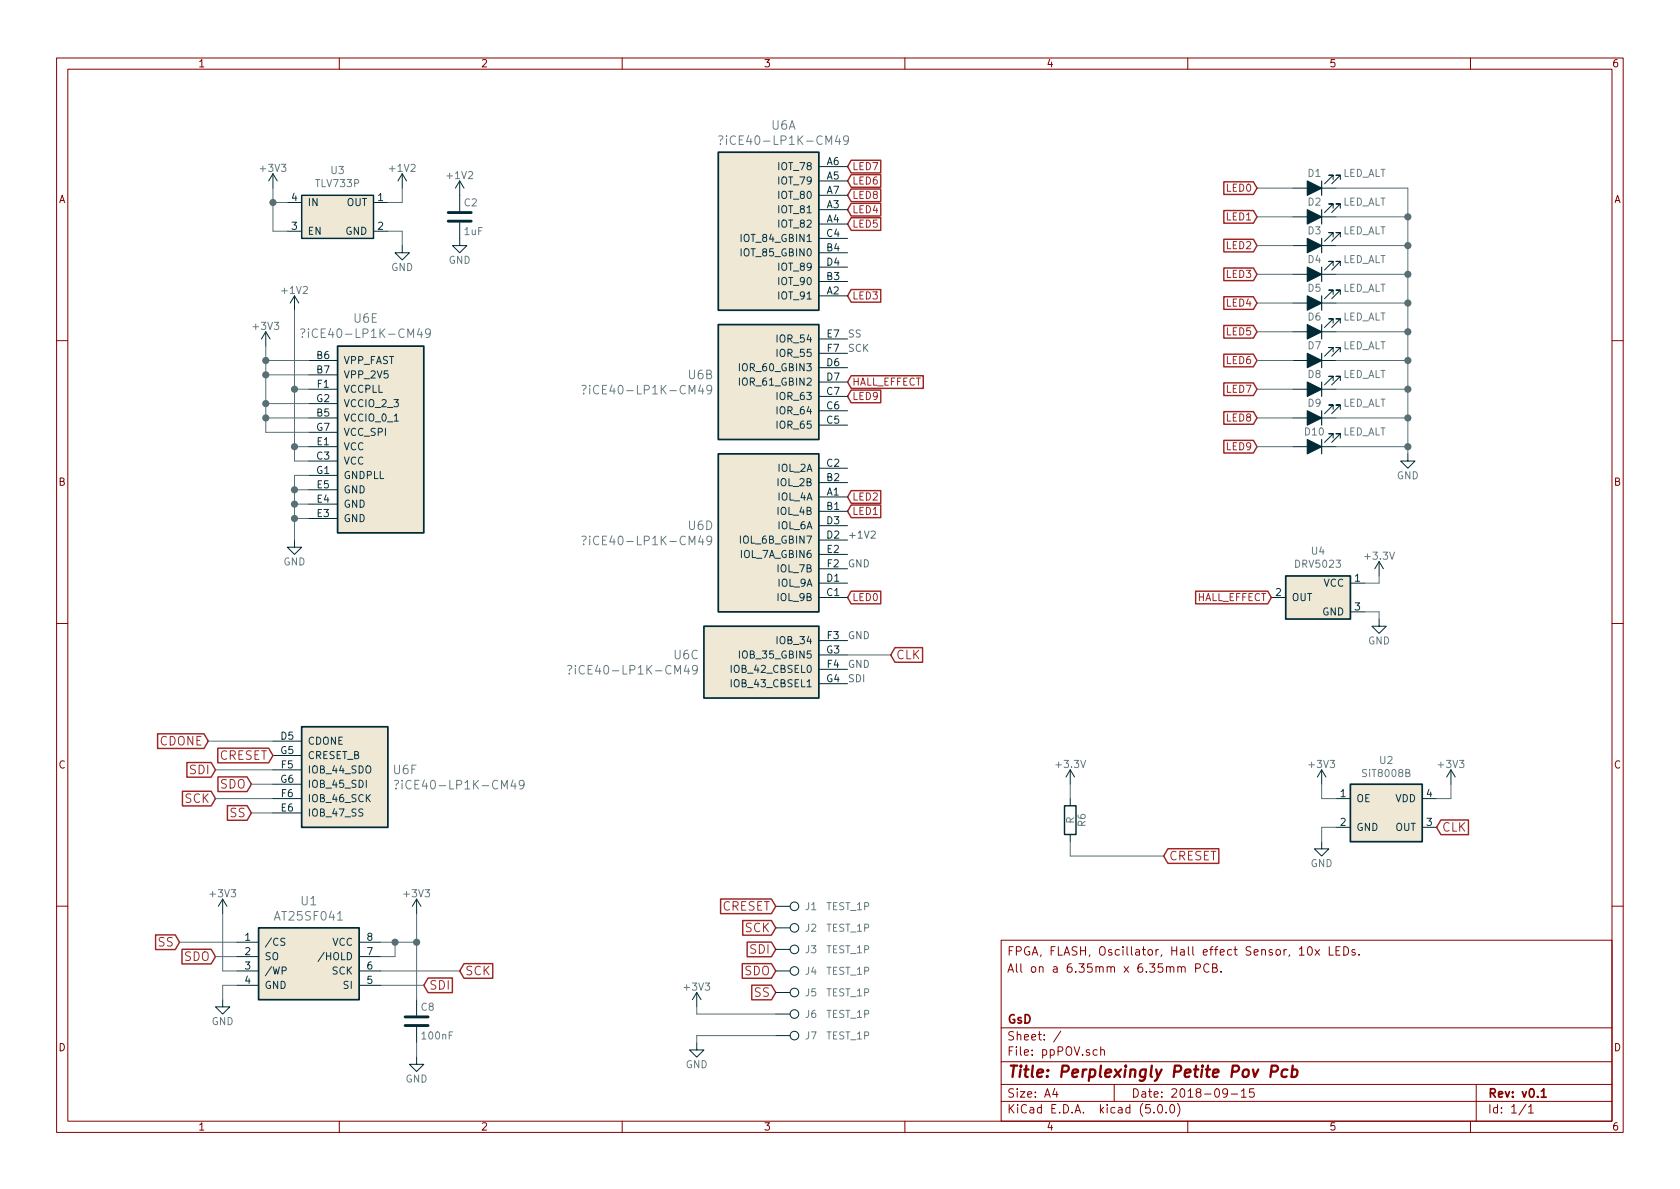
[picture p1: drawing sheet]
EESchema Schematic File Version 4
EELAYER 26 0
EELAYER END
$Descr A4 11693 8268
encoding utf-8
Sheet 1 1
Title "Perplexingly Petite Pov Pcb"
Date "2018-09-15"
Rev "v0.1"
Comp "GsD"
Comment1 ""
Comment2 ""
Comment3 "All on a 6.35mm x 6.35mm PCB."
Comment4 "FPGA, FLASH, Oscillator, Hall effect Sensor, 10x LEDs."
$EndDescr
$Comp
L device:C C2
U 1 1
P 3200 1500
F 0 "C2" H 3225 1600 50  0000 L CNN
F 1 "1uF" H 3225 1400 50  0000 L CNN
F 2 "Capacitors_SMD:C_0402_NoSilk" H 3238 1350 50  0001 C CNN
F 3 "" H 3200 1500 50  0001 C CNN
	1    3200 1500
	1    0    0    -1  
$EndComp
$Comp
L power:GND #PWR017
U 1 1
P 1550 6950
F 0 "#PWR017" H 1550 6700 50  0001 C CNN
F 1 "GND" H 1550 6800 50  0000 C CNN
F 2 "" H 1550 6950 50  0001 C CNN
F 3 "" H 1550 6950 50  0001 C CNN
	1    1550 6950
	1    0    0    -1  
$EndComp
Text GLabel 1250 6550 0    60   Input ~ 0
SS
Text GLabel 2950 6850 2    60   Input ~ 0
SDI
Text GLabel 1500 6650 0    60   Input ~ 0
SDO
Text GLabel 3200 6750 2    60   Input ~ 0
SCK
Wire Wire Line
	2650 6750 3200 6750
Wire Wire Line
	1500 6650 1650 6650
Wire Wire Line
	2650 6850 2950 6850
Wire Wire Line
	1250 6550 1650 6550
$Comp
L device:C C8
U 1 1
P 2900 7100
F 0 "C8" H 2925 7200 50  0000 L CNN
F 1 "100nF" H 2925 7000 50  0000 L CNN
F 2 "Capacitors_SMD:C_0402_NoSilk" H 2938 6950 50  0001 C CNN
F 3 "" H 2900 7100 50  0001 C CNN
	1    2900 7100
	1    0    0    -1  
$EndComp
$Comp
L power:+3.3V #PWR028
U 1 1
P 7450 5450
F 0 "#PWR028" H 7450 5300 50  0001 C CNN
F 1 "+3.3V" H 7450 5590 50  0000 C CNN
F 2 "" H 7450 5450 50  0001 C CNN
F 3 "" H 7450 5450 50  0001 C CNN
	1    7450 5450
	1    0    0    -1  
$EndComp
Text GLabel 8100 5950 2    60   Input ~ 0
CRESET
$Comp
L device:R R6
U 1 1
P 7450 5700
F 0 "R6" V 7530 5700 50  0000 C CNN
F 1 "R" V 7450 5700 50  0000 C CNN
F 2 "Resistors_SMD:R_0402" V 7380 5700 50  0001 C CNN
F 3 "" H 7450 5700 50  0001 C CNN
	1    7450 5700
	1    0    0    -1  
$EndComp
Wire Wire Line
	7450 5450 7450 5550
Wire Wire Line
	7450 5850 7450 5950
$Comp
L power:GND #PWR0102
U 1 1
P 2050 3750
F 0 "#PWR0102" H 2050 3500 50  0001 C CNN
F 1 "GND" H 2050 3600 50  0000 C CNN
F 2 "" H 2050 3750 50  0001 C CNN
F 3 "" H 2050 3750 50  0001 C CNN
	1    2050 3750
	1    0    0    -1  
$EndComp
$Comp
L power:+1V2 #PWR0103
U 1 1
P 2050 2150
F 0 "#PWR0103" H 2050 2000 50  0001 C CNN
F 1 "+1V2" H 2050 2290 50  0000 C CNN
F 2 "" H 2050 2150 50  0001 C CNN
F 3 "" H 2050 2150 50  0001 C CNN
	1    2050 2150
	1    0    0    -1  
$EndComp
Wire Wire Line
	2150 3200 2050 3200
Wire Wire Line
	2050 3200 2050 3100
Wire Wire Line
	2150 3100 2050 3100
Connection ~ 2050 3100
Wire Wire Line
	2050 3100 2050 2700
Wire Wire Line
	2150 3400 2050 3400
Wire Wire Line
	2050 3400 2050 3500
Wire Wire Line
	2150 3500 2050 3500
Connection ~ 2050 3500
Wire Wire Line
	2050 3500 2050 3600
Wire Wire Line
	2150 3600 2050 3600
Connection ~ 2050 3600
Wire Wire Line
	2050 3600 2050 3750
$Comp
L device:LED_ALT D1
U 1 1
P 9150 1300
F 0 "D1" H 9150 1200 50  0000 C CNN
F 1 "LED_ALT" H 8800 1200 50  0000 C CNN
F 2 "ppPOV:0201_led" H 9150 1300 50  0001 C CNN
F 3 "~" H 9150 1300 50  0001 C CNN
	1    9150 1300
	-1   0    0    1   
$EndComp
Wire Wire Line
	9300 1300 9800 1300
Wire Wire Line
	9800 1300 9800 1500
$Comp
L power:GND #PWR0107
U 1 1
P 9800 3150
F 0 "#PWR0107" H 9800 2900 50  0001 C CNN
F 1 "GND" H 9800 3000 50  0000 C CNN
F 2 "" H 9800 3150 50  0001 C CNN
F 3 "" H 9800 3150 50  0001 C CNN
	1    9800 3150
	1    0    0    -1  
$EndComp
Wire Wire Line
	9000 1300 8750 1300
Text GLabel 8750 1300 0    50   Input ~ 0
LED0
Text GLabel 8750 1500 0    50   Input ~ 0
LED1
Text GLabel 8750 1700 0    50   Input ~ 0
LED2
Text GLabel 8750 1900 0    50   Input ~ 0
LED3
Text GLabel 8750 2100 0    50   Input ~ 0
LED4
Text GLabel 8750 2300 0    50   Input ~ 0
LED5
Text GLabel 8750 2500 0    50   Input ~ 0
LED6
Text GLabel 8750 2700 0    50   Input ~ 0
LED7
Text GLabel 8750 2900 0    50   Input ~ 0
LED8
Text GLabel 8750 3100 0    50   Input ~ 0
LED9
$Comp
L device:LED_ALT D2
U 1 1
P 9150 1500
F 0 "D2" H 9150 1400 50  0000 C CNN
F 1 "LED_ALT" H 8800 1400 50  0000 C CNN
F 2 "ppPOV:0201_led" H 9150 1500 50  0001 C CNN
F 3 "~" H 9150 1500 50  0001 C CNN
	1    9150 1500
	-1   0    0    1   
$EndComp
Wire Wire Line
	9300 1500 9800 1500
Wire Wire Line
	9000 1500 8750 1500
Connection ~ 9800 1500
Wire Wire Line
	9800 1500 9800 1700
$Comp
L device:LED_ALT D3
U 1 1
P 9150 1700
F 0 "D3" H 9150 1600 50  0000 C CNN
F 1 "LED_ALT" H 8800 1600 50  0000 C CNN
F 2 "ppPOV:0201_led" H 9150 1700 50  0001 C CNN
F 3 "~" H 9150 1700 50  0001 C CNN
	1    9150 1700
	-1   0    0    1   
$EndComp
Wire Wire Line
	9300 1700 9800 1700
Wire Wire Line
	9000 1700 8750 1700
Connection ~ 9800 1700
Wire Wire Line
	9800 1700 9800 1900
$Comp
L device:LED_ALT D4
U 1 1
P 9150 1900
F 0 "D4" H 9150 1800 50  0000 C CNN
F 1 "LED_ALT" H 8800 1800 50  0000 C CNN
F 2 "ppPOV:0201_led" H 9150 1900 50  0001 C CNN
F 3 "~" H 9150 1900 50  0001 C CNN
	1    9150 1900
	-1   0    0    1   
$EndComp
Wire Wire Line
	9300 1900 9800 1900
Wire Wire Line
	9000 1900 8750 1900
$Comp
L device:LED_ALT D5
U 1 1
P 9150 2100
F 0 "D5" H 9150 2000 50  0000 C CNN
F 1 "LED_ALT" H 8800 2000 50  0000 C CNN
F 2 "ppPOV:0201_led" H 9150 2100 50  0001 C CNN
F 3 "~" H 9150 2100 50  0001 C CNN
	1    9150 2100
	-1   0    0    1   
$EndComp
Wire Wire Line
	9300 2100 9800 2100
Wire Wire Line
	9000 2100 8750 2100
Connection ~ 9800 1900
Wire Wire Line
	9800 1900 9800 2100
Connection ~ 9800 2100
Wire Wire Line
	9800 2100 9800 2300
$Comp
L device:LED_ALT D6
U 1 1
P 9150 2300
F 0 "D6" H 9150 2200 50  0000 C CNN
F 1 "LED_ALT" H 8800 2200 50  0000 C CNN
F 2 "ppPOV:0201_led" H 9150 2300 50  0001 C CNN
F 3 "~" H 9150 2300 50  0001 C CNN
	1    9150 2300
	-1   0    0    1   
$EndComp
Wire Wire Line
	9300 2300 9800 2300
Wire Wire Line
	9000 2300 8750 2300
$Comp
L device:LED_ALT D7
U 1 1
P 9150 2500
F 0 "D7" H 9150 2400 50  0000 C CNN
F 1 "LED_ALT" H 8800 2400 50  0000 C CNN
F 2 "ppPOV:0201_led" H 9150 2500 50  0001 C CNN
F 3 "~" H 9150 2500 50  0001 C CNN
	1    9150 2500
	-1   0    0    1   
$EndComp
Wire Wire Line
	9300 2500 9800 2500
Wire Wire Line
	9000 2500 8750 2500
$Comp
L device:LED_ALT D8
U 1 1
P 9150 2700
F 0 "D8" H 9150 2600 50  0000 C CNN
F 1 "LED_ALT" H 8800 2600 50  0000 C CNN
F 2 "ppPOV:0201_led" H 9150 2700 50  0001 C CNN
F 3 "~" H 9150 2700 50  0001 C CNN
	1    9150 2700
	-1   0    0    1   
$EndComp
Wire Wire Line
	9300 2700 9800 2700
Wire Wire Line
	9000 2700 8750 2700
$Comp
L device:LED_ALT D9
U 1 1
P 9150 2900
F 0 "D9" H 9150 2800 50  0000 C CNN
F 1 "LED_ALT" H 8800 2800 50  0000 C CNN
F 2 "ppPOV:0201_led" H 9150 2900 50  0001 C CNN
F 3 "~" H 9150 2900 50  0001 C CNN
	1    9150 2900
	-1   0    0    1   
$EndComp
Wire Wire Line
	9300 2900 9800 2900
Wire Wire Line
	9000 2900 8750 2900
Connection ~ 9800 2300
Wire Wire Line
	9800 2300 9800 2500
Connection ~ 9800 2500
Wire Wire Line
	9800 2500 9800 2700
Connection ~ 9800 2700
Wire Wire Line
	9800 2700 9800 2900
Connection ~ 9800 2900
Wire Wire Line
	9800 2900 9800 3100
$Comp
L device:LED_ALT D10
U 1 1
P 9150 3100
F 0 "D10" H 9150 3000 50  0000 C CNN
F 1 "LED_ALT" H 8800 3000 50  0000 C CNN
F 2 "ppPOV:0201_led" H 9150 3100 50  0001 C CNN
F 3 "~" H 9150 3100 50  0001 C CNN
	1    9150 3100
	-1   0    0    1   
$EndComp
Wire Wire Line
	9300 3100 9800 3100
Wire Wire Line
	9000 3100 8750 3100
Connection ~ 9800 3100
Wire Wire Line
	9800 3100 9800 3150
Text GLabel 5900 4150 2    50   Input ~ 0
LED0
Text GLabel 5900 3550 2    50   Input ~ 0
LED1
Text GLabel 5900 3450 2    50   Input ~ 0
LED2
Text GLabel 5900 2050 2    50   Input ~ 0
LED3
Text GLabel 5900 1450 2    50   Input ~ 0
LED4
Text GLabel 5900 1550 2    50   Input ~ 0
LED5
Text GLabel 5900 1250 2    50   Input ~ 0
LED6
Text GLabel 5900 1150 2    50   Input ~ 0
LED7
Text GLabel 5900 1350 2    50   Input ~ 0
LED8
Text GLabel 5900 2750 2    50   Input ~ 0
LED9
Text GLabel 1750 5650 0    60   Input ~ 0
SS
Text GLabel 1500 5350 0    60   Input ~ 0
SDI
Text GLabel 1750 5450 0    60   Input ~ 0
SDO
Text GLabel 1500 5550 0    60   Input ~ 0
SCK
Wire Wire Line
	1900 5350 1500 5350
Wire Wire Line
	1900 5550 1500 5550
Wire Wire Line
	1750 5450 1900 5450
Wire Wire Line
	1900 5650 1750 5650
$Comp
L ppPOV:﻿iCE40-LP1K-CM49 U6
U 1 1
P 5900 1150
F 0 "U6" H 6345 1440 60  0000 C CNN
F 1 "﻿iCE40-LP1K-CM49" H 6345 1334 60  0000 C CNN
F 2 "ppPOV:VFBGA-49" H 5900 1150 50  0001 C CNN
F 3 "" H 5900 1150 50  0001 C CNN
	1    5900 1150
	-1   0    0    -1  
$EndComp
$Comp
L ppPOV:﻿iCE40-LP1K-CM49 U6
U 2 1
P 5900 2350
F 0 "U6" H 6831 2103 60  0000 L CNN
F 1 "﻿iCE40-LP1K-CM49" H 6831 1997 60  0000 L CNN
F 2 "ppPOV:VFBGA-49" H 5900 2350 50  0001 C CNN
F 3 "" H 5900 2350 50  0001 C CNN
	2    5900 2350
	-1   0    0    -1  
$EndComp
$Comp
L ppPOV:﻿iCE40-LP1K-CM49 U6
U 3 1
P 5900 4450
F 0 "U6" H 6931 4353 60  0000 L CNN
F 1 "﻿iCE40-LP1K-CM49" H 6931 4247 60  0000 L CNN
F 2 "ppPOV:VFBGA-49" H 5900 4450 50  0001 C CNN
F 3 "" H 5900 4450 50  0001 C CNN
	3    5900 4450
	-1   0    0    -1  
$EndComp
$Comp
L ppPOV:﻿iCE40-LP1K-CM49 U6
U 4 1
P 5900 3250
F 0 "U6" H 6831 2853 60  0000 L CNN
F 1 "﻿iCE40-LP1K-CM49" H 6831 2747 60  0000 L CNN
F 2 "ppPOV:VFBGA-49" H 5900 3250 50  0001 C CNN
F 3 "" H 5900 3250 50  0001 C CNN
	4    5900 3250
	-1   0    0    -1  
$EndComp
$Comp
L ppPOV:﻿iCE40-LP1K-CM49 U6
U 5 1
P 2150 3600
F 0 "U6" H 2545 2210 60  0000 C CNN
F 1 "﻿iCE40-LP1K-CM49" H 2545 2316 60  0000 C CNN
F 2 "ppPOV:VFBGA-49" H 2150 3600 50  0001 C CNN
F 3 "" H 2150 3600 50  0001 C CNN
	5    2150 3600
	1    0    0    1   
$EndComp
$Comp
L ppPOV:﻿iCE40-LP1K-CM49 U6
U 6 1
P 1900 5150
F 0 "U6" H 2731 4953 60  0000 L CNN
F 1 "﻿iCE40-LP1K-CM49" H 2731 4847 60  0000 L CNN
F 2 "ppPOV:VFBGA-49" H 1900 5150 50  0001 C CNN
F 3 "" H 1900 5150 50  0001 C CNN
	6    1900 5150
	1    0    0    -1  
$EndComp
Wire Wire Line
	2050 3400 2050 3300
Wire Wire Line
	2050 3300 2150 3300
Connection ~ 2050 3400
Text GLabel 1900 5250 0    60   Input ~ 0
CRESET
Text GLabel 1450 5150 0    60   Input ~ 0
CDONE
Wire Wire Line
	1450 5150 1900 5150
$Comp
L power:+3V3 #PWR0108
U 1 1
P 1850 2400
F 0 "#PWR0108" H 1850 2250 50  0001 C CNN
F 1 "+3V3" H 1850 2540 50  0000 C CNN
F 2 "" H 1850 2400 50  0001 C CNN
F 3 "" H 1850 2400 50  0001 C CNN
	1    1850 2400
	1    0    0    -1  
$EndComp
Wire Wire Line
	1850 2400 1850 2500
Wire Wire Line
	1850 3000 2150 3000
Wire Wire Line
	2150 2900 1850 2900
Connection ~ 1850 2900
Wire Wire Line
	1850 2900 1850 3000
Wire Wire Line
	2150 2800 1850 2800
Connection ~ 1850 2800
Wire Wire Line
	1850 2800 1850 2900
Text Label 5900 2450 0    50   ~ 0
SCK
Text Label 5900 4750 0    50   ~ 0
SDI
Text Label 5900 2350 0    50   ~ 0
SS
Wire Wire Line
	2150 2600 1850 2600
Connection ~ 1850 2600
Wire Wire Line
	1850 2600 1850 2800
Wire Wire Line
	2150 2500 1850 2500
Connection ~ 1850 2500
Wire Wire Line
	1850 2500 1850 2600
Text GLabel 5900 2650 2    50   Input ~ 0
HALL_EFFECT
Text Label 5900 3750 0    50   ~ 0
+1V2
Wire Wire Line
	2150 2700 2050 2700
Connection ~ 2050 2700
Wire Wire Line
	2050 2700 2050 2150
Text Label 5900 4450 0    50   ~ 0
GND
Text Label 5900 4650 0    50   ~ 0
GND
Text Label 5900 3950 0    50   ~ 0
GND
$Comp
L ppPOV:DRV5023 U4
U 1 1
P 9200 4150
F 0 "U4" H 9225 4475 50  0000 C CNN
F 1 "DRV5023" H 9225 4384 50  0000 C CNN
F 2 "TO_SOT_Packages_SMD:SOT-23" H 9200 4350 50  0001 C CNN
F 3 "" H 9200 4350 50  0001 C CNN
F 4 " DRV5023FAQDBZR " H 9200 4150 50  0001 C CNN "PN"
F 5 " 296-44588-1-ND " H 9200 4150 50  0001 C CNN "SN-DK"
	1    9200 4150
	-1   0    0    -1  
$EndComp
$Comp
L power:GND #PWR0101
U 1 1
P 9600 4300
F 0 "#PWR0101" H 9600 4050 50  0001 C CNN
F 1 "GND" H 9600 4150 50  0000 C CNN
F 2 "" H 9600 4300 50  0001 C CNN
F 3 "" H 9600 4300 50  0001 C CNN
	1    9600 4300
	1    0    0    -1  
$EndComp
$Comp
L power:+3.3V #PWR0104
U 1 1
P 9600 4000
F 0 "#PWR0104" H 9600 3850 50  0001 C CNN
F 1 "+3.3V" H 9600 4140 50  0000 C CNN
F 2 "" H 9600 4000 50  0001 C CNN
F 3 "" H 9600 4000 50  0001 C CNN
	1    9600 4000
	1    0    0    -1  
$EndComp
Wire Wire Line
	9500 4050 9600 4050
Wire Wire Line
	9600 4050 9600 4000
Wire Wire Line
	9500 4250 9600 4250
Wire Wire Line
	9600 4250 9600 4300
Text GLabel 8850 4150 0    50   Input ~ 0
HALL_EFFECT
Wire Wire Line
	7450 5950 8100 5950
$Comp
L ppPOV:TLV733P U3
U 1 1
P 2350 1500
F 0 "U3" H 2350 1825 50  0000 C CNN
F 1 "TLV733P" H 2350 1734 50  0000 C CNN
F 2 "Housings_SON:TI_X2SON-4_1x1mm_Pitch0.65mm" H 2350 1750 50  0001 C CNN
F 3 "" H 2350 1750 50  0001 C CNN
	1    2350 1500
	1    0    0    -1  
$EndComp
$Comp
L ppPOV:AT25SF041 U1
U 1 1
P 2150 6700
F 0 "U1" H 2150 7140 60  0000 C CNN
F 1 "AT25SF041" H 2150 7034 60  0000 C CNN
F 2 "Housings_DFN_QFN:DFN-8-1EP_3x2mm_Pitch0.5mm" H 2150 7400 60  0001 C CNN
F 3 "" H 2150 7400 60  0001 C CNN
	1    2150 6700
	1    0    0    -1  
$EndComp
Wire Wire Line
	1550 6950 1550 6850
Wire Wire Line
	1550 6850 1650 6850
Wire Wire Line
	1650 6750 1550 6750
Wire Wire Line
	1550 6750 1550 6350
Wire Wire Line
	2650 6650 2750 6650
Wire Wire Line
	2750 6650 2750 6550
Wire Wire Line
	2750 6550 2650 6550
Wire Wire Line
	2750 6550 2900 6550
Wire Wire Line
	2900 6550 2900 6350
Connection ~ 2750 6550
Wire Wire Line
	2900 6950 2900 6550
Connection ~ 2900 6550
Wire Wire Line
	2900 7250 2900 7350
$Comp
L power:GND #PWR0105
U 1 1
P 2900 7350
F 0 "#PWR0105" H 2900 7100 50  0001 C CNN
F 1 "GND" H 2900 7200 50  0000 C CNN
F 2 "" H 2900 7350 50  0001 C CNN
F 3 "" H 2900 7350 50  0001 C CNN
	1    2900 7350
	1    0    0    -1  
$EndComp
$Comp
L power:+3V3 #PWR0106
U 1 1
P 2900 6350
F 0 "#PWR0106" H 2900 6200 50  0001 C CNN
F 1 "+3V3" H 2900 6490 50  0000 C CNN
F 2 "" H 2900 6350 50  0001 C CNN
F 3 "" H 2900 6350 50  0001 C CNN
	1    2900 6350
	1    0    0    -1  
$EndComp
$Comp
L power:+3V3 #PWR0109
U 1 1
P 1550 6350
F 0 "#PWR0109" H 1550 6200 50  0001 C CNN
F 1 "+3V3" H 1550 6490 50  0000 C CNN
F 2 "" H 1550 6350 50  0001 C CNN
F 3 "" H 1550 6350 50  0001 C CNN
	1    1550 6350
	1    0    0    -1  
$EndComp
$Comp
L power:+3V3 #PWR0110
U 1 1
P 1900 1300
F 0 "#PWR0110" H 1900 1150 50  0001 C CNN
F 1 "+3V3" H 1900 1440 50  0000 C CNN
F 2 "" H 1900 1300 50  0001 C CNN
F 3 "" H 1900 1300 50  0001 C CNN
	1    1900 1300
	1    0    0    -1  
$EndComp
Wire Wire Line
	2000 1600 1900 1600
Wire Wire Line
	1900 1600 1900 1400
Wire Wire Line
	2000 1400 1900 1400
Connection ~ 1900 1400
Wire Wire Line
	1900 1400 1900 1300
Wire Wire Line
	2700 1600 2800 1600
Wire Wire Line
	2800 1600 2800 1700
Wire Wire Line
	2700 1400 2800 1400
Wire Wire Line
	2800 1400 2800 1300
$Comp
L power:+1V2 #PWR0111
U 1 1
P 2800 1300
F 0 "#PWR0111" H 2800 1150 50  0001 C CNN
F 1 "+1V2" H 2800 1440 50  0000 C CNN
F 2 "" H 2800 1300 50  0001 C CNN
F 3 "" H 2800 1300 50  0001 C CNN
	1    2800 1300
	1    0    0    -1  
$EndComp
$Comp
L power:GND #PWR0112
U 1 1
P 2800 1700
F 0 "#PWR0112" H 2800 1450 50  0001 C CNN
F 1 "GND" H 2800 1550 50  0000 C CNN
F 2 "" H 2800 1700 50  0001 C CNN
F 3 "" H 2800 1700 50  0001 C CNN
	1    2800 1700
	1    0    0    -1  
$EndComp
$Comp
L ppPOV:SiT8008B U2
U 1 1
P 9650 5650
F 0 "U2" H 9650 6018 50  0000 C CNN
F 1 "SiT8008B" H 9650 5927 50  0000 C CNN
F 2 "ppPOV:CDFN3225-4LD-PL-1" H 9650 6050 50  0001 C CNN
F 3 "" H 9650 6050 50  0001 C CNN
	1    9650 5650
	1    0    0    -1  
$EndComp
Text GLabel 10000 5750 2    60   Input ~ 0
CLK
Text GLabel 6200 4550 2    60   Input ~ 0
CLK
$Comp
L power:+3V3 #PWR0113
U 1 1
P 9200 5450
F 0 "#PWR0113" H 9200 5300 50  0001 C CNN
F 1 "+3V3" H 9200 5590 50  0000 C CNN
F 2 "" H 9200 5450 50  0001 C CNN
F 3 "" H 9200 5450 50  0001 C CNN
	1    9200 5450
	1    0    0    -1  
$EndComp
$Comp
L power:+3V3 #PWR0114
U 1 1
P 10100 5450
F 0 "#PWR0114" H 10100 5300 50  0001 C CNN
F 1 "+3V3" H 10100 5590 50  0000 C CNN
F 2 "" H 10100 5450 50  0001 C CNN
F 3 "" H 10100 5450 50  0001 C CNN
	1    10100 5450
	1    0    0    -1  
$EndComp
Wire Wire Line
	10000 5550 10100 5550
Wire Wire Line
	10100 5550 10100 5450
Wire Wire Line
	9300 5550 9200 5550
Wire Wire Line
	9200 5550 9200 5450
$Comp
L power:GND #PWR0115
U 1 1
P 9200 5850
F 0 "#PWR0115" H 9200 5600 50  0001 C CNN
F 1 "GND" H 9200 5700 50  0000 C CNN
F 2 "" H 9200 5850 50  0001 C CNN
F 3 "" H 9200 5850 50  0001 C CNN
	1    9200 5850
	1    0    0    -1  
$EndComp
Wire Wire Line
	9300 5750 9200 5750
Wire Wire Line
	9200 5750 9200 5850
Wire Wire Line
	5900 4550 6200 4550
$Comp
L power:+1V2 #PWR0116
U 1 1
P 3200 1350
F 0 "#PWR0116" H 3200 1200 50  0001 C CNN
F 1 "+1V2" H 3200 1490 50  0000 C CNN
F 2 "" H 3200 1350 50  0001 C CNN
F 3 "" H 3200 1350 50  0001 C CNN
	1    3200 1350
	1    0    0    -1  
$EndComp
$Comp
L power:GND #PWR0117
U 1 1
P 3200 1650
F 0 "#PWR0117" H 3200 1400 50  0001 C CNN
F 1 "GND" H 3200 1500 50  0000 C CNN
F 2 "" H 3200 1650 50  0001 C CNN
F 3 "" H 3200 1650 50  0001 C CNN
	1    3200 1650
	1    0    0    -1  
$EndComp
$Comp
L conn:TEST_1P J1
U 1 1
P 5400 6300
F 0 "J1" V 5400 6500 50  0000 L CNN
F 1 "TEST_1P" V 5400 6650 50  0000 L CNN
F 2 "Measurement_Points:Measurement_Point_Round-SMD-Pad_Small" H 5600 6300 50  0001 C CNN
F 3 "" H 5600 6300 50  0001 C CNN
	1    5400 6300
	0    1    1    0   
$EndComp
Text GLabel 5400 6300 0    60   Input ~ 0
CRESET
Text GLabel 5400 6450 0    60   Input ~ 0
SCK
Text GLabel 5400 6600 0    60   Input ~ 0
SDI
$Comp
L conn:TEST_1P J2
U 1 1
P 5400 6450
F 0 "J2" V 5400 6650 50  0000 L CNN
F 1 "TEST_1P" V 5400 6800 50  0000 L CNN
F 2 "Measurement_Points:Measurement_Point_Round-SMD-Pad_Small" H 5600 6450 50  0001 C CNN
F 3 "" H 5600 6450 50  0001 C CNN
	1    5400 6450
	0    1    1    0   
$EndComp
$Comp
L conn:TEST_1P J3
U 1 1
P 5400 6600
F 0 "J3" V 5400 6800 50  0000 L CNN
F 1 "TEST_1P" V 5400 6950 50  0000 L CNN
F 2 "Measurement_Points:Measurement_Point_Round-SMD-Pad_Small" H 5600 6600 50  0001 C CNN
F 3 "" H 5600 6600 50  0001 C CNN
	1    5400 6600
	0    1    1    0   
$EndComp
Text GLabel 5400 6750 0    60   Input ~ 0
SDO
Text GLabel 5400 6900 0    60   Input ~ 0
SS
$Comp
L conn:TEST_1P J4
U 1 1
P 5400 6750
F 0 "J4" V 5400 6950 50  0000 L CNN
F 1 "TEST_1P" V 5400 7100 50  0000 L CNN
F 2 "Measurement_Points:Measurement_Point_Round-SMD-Pad_Small" H 5600 6750 50  0001 C CNN
F 3 "" H 5600 6750 50  0001 C CNN
	1    5400 6750
	0    1    1    0   
$EndComp
$Comp
L conn:TEST_1P J5
U 1 1
P 5400 6900
F 0 "J5" V 5400 7100 50  0000 L CNN
F 1 "TEST_1P" V 5400 7250 50  0000 L CNN
F 2 "Measurement_Points:Measurement_Point_Round-SMD-Pad_Small" H 5600 6900 50  0001 C CNN
F 3 "" H 5600 6900 50  0001 C CNN
	1    5400 6900
	0    1    1    0   
$EndComp
$Comp
L power:+3V3 #PWR0118
U 1 1
P 4850 7000
F 0 "#PWR0118" H 4850 6850 50  0001 C CNN
F 1 "+3V3" H 4850 7140 50  0000 C CNN
F 2 "" H 4850 7000 50  0001 C CNN
F 3 "" H 4850 7000 50  0001 C CNN
	1    4850 7000
	1    0    0    -1  
$EndComp
$Comp
L power:GND #PWR0119
U 1 1
P 4850 7250
F 0 "#PWR0119" H 4850 7000 50  0001 C CNN
F 1 "GND" H 4850 7100 50  0000 C CNN
F 2 "" H 4850 7250 50  0001 C CNN
F 3 "" H 4850 7250 50  0001 C CNN
	1    4850 7250
	1    0    0    -1  
$EndComp
$Comp
L conn:TEST_1P J6
U 1 1
P 5400 7050
F 0 "J6" V 5400 7250 50  0000 L CNN
F 1 "TEST_1P" V 5400 7400 50  0000 L CNN
F 2 "Measurement_Points:Measurement_Point_Round-SMD-Pad_Small" H 5600 7050 50  0001 C CNN
F 3 "" H 5600 7050 50  0001 C CNN
	1    5400 7050
	0    1    1    0   
$EndComp
$Comp
L conn:TEST_1P J7
U 1 1
P 5400 7200
F 0 "J7" V 5400 7400 50  0000 L CNN
F 1 "TEST_1P" V 5400 7550 50  0000 L CNN
F 2 "Measurement_Points:Measurement_Point_Round-SMD-Pad_Small" H 5600 7200 50  0001 C CNN
F 3 "" H 5600 7200 50  0001 C CNN
	1    5400 7200
	0    1    1    0   
$EndComp
Wire Wire Line
	5400 7050 4850 7050
Wire Wire Line
	4850 7050 4850 7000
Wire Wire Line
	5400 7200 4850 7200
Wire Wire Line
	4850 7200 4850 7250
$EndSCHEMATC
